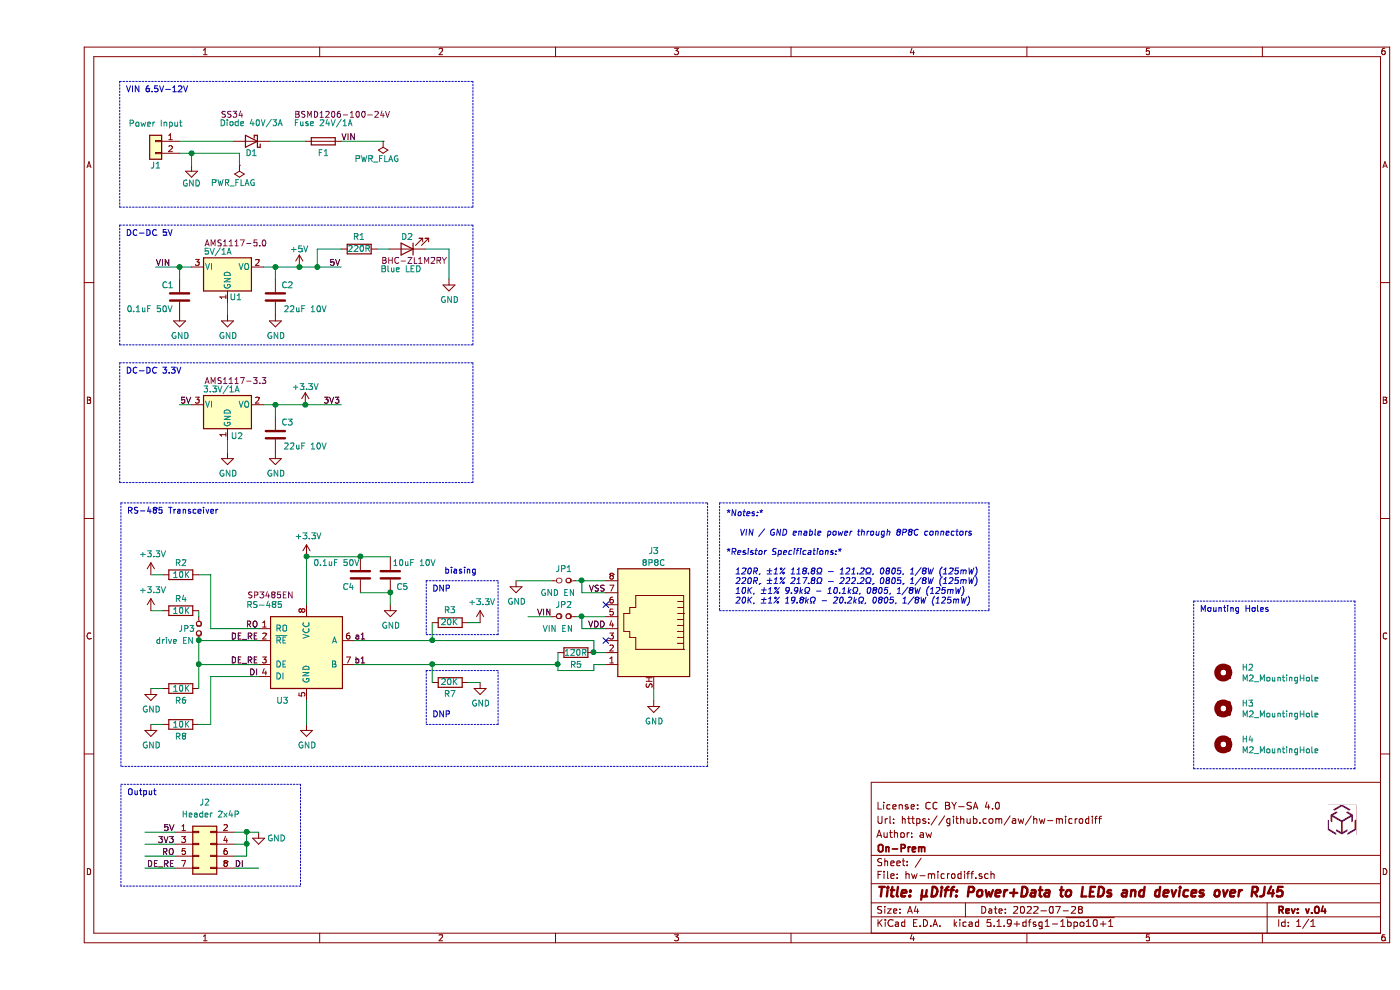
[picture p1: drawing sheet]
EESchema Schematic File Version 4
EELAYER 30 0
EELAYER END
$Descr A4 11693 8268
encoding utf-8
Sheet 1 1
Title "μDiff: Power+Data to LEDs and devices over RJ45"
Date "2022-07-28"
Rev "v.04"
Comp "On-Prem"
Comment1 "Author: aw"
Comment2 "Url: https://github.com/aw/hw-microdiff"
Comment3 "License: CC BY-SA 4.0"
Comment4 ""
$EndDescr
$Comp
L Device:C C3
U 1 1
P 1990 3630
F 0 "C3" H 1890 3530 50  0000 C CNN
F 1 "22uF 10V" H 1740 3730 50  0000 C CNN
F 2 "Capacitor_SMD:C_1206_3216Metric" H 2028 3480 50  0001 C CNN
F 3 "~" H 1990 3630 50  0001 C CNN
F 4 "C5672" V 1990 3630 50  0001 C CNN "LCSC"
F 5 "" H 1990 3630 50  0001 C CNN "LCSC Part #"
F 6 "C5672" H 1990 3630 50  0001 C CNN "LCSC Part"
	1    1990 3630
	-1   0    0    1   
$EndComp
$Comp
L power:GND #PWR09
U 1 1
P 1590 3780
F 0 "#PWR09" H 1590 3530 50  0001 C CNN
F 1 "GND" H 1595 3607 50  0000 C CNN
F 2 "" H 1590 3780 50  0001 C CNN
F 3 "" H 1590 3780 50  0001 C CNN
	1    1590 3780
	1    0    0    -1  
$EndComp
$Comp
L power:+3.3V #PWR07
U 1 1
P 2240 3380
F 0 "#PWR07" H 2240 3230 50  0001 C CNN
F 1 "+3.3V" H 2240 3530 50  0000 C CNN
F 2 "" H 2240 3380 50  0001 C CNN
F 3 "" H 2240 3380 50  0001 C CNN
	1    2240 3380
	1    0    0    -1  
$EndComp
$Comp
L power:GND #PWR05
U 1 1
P 1590 2630
F 0 "#PWR05" H 1590 2380 50  0001 C CNN
F 1 "GND" H 1595 2457 50  0000 C CNN
F 2 "" H 1590 2630 50  0001 C CNN
F 3 "" H 1590 2630 50  0001 C CNN
	1    1590 2630
	1    0    0    -1  
$EndComp
$Comp
L Device:Fuse F1
U 1 1
P 2390 1180
F 0 "F1" V 2290 1130 50  0000 L CNN
F 1 "Fuse 24V/1A" V 2540 930 50  0000 L CNN
F 2 "Fuse:Fuse_1206_3216Metric" H 2440 980 50  0001 L CNN
F 3 "~" H 2390 1180 50  0001 C CNN
F 4 "C910830" V 2390 1180 50  0001 C CNN "LCSC"
F 5 "C910830" H 2390 1180 50  0001 C CNN "LCSC Part"
F 6 "BSMD1206-100-24V" V 2610 1020 50  0000 C CNN "Part #"
	1    2390 1180
	0    -1   -1   0   
$EndComp
$Comp
L Device:C C1
U 1 1
P 1190 2480
F 0 "C1" H 1090 2580 50  0000 C CNN
F 1 "0.1uF 50V" H 940 2380 50  0000 C CNN
F 2 "Capacitor_SMD:C_0603_1608Metric" H 1228 2330 50  0001 C CNN
F 3 "~" H 1190 2480 50  0001 C CNN
F 4 "C14663" V 1190 2480 50  0001 C CNN "LCSC"
F 5 "" H 1190 2480 50  0001 C CNN "LCSC Part #"
F 6 "C14663" H 1190 2480 50  0001 C CNN "LCSC Part"
	1    1190 2480
	1    0    0    -1  
$EndComp
$Comp
L Device:D_Schottky D1
U 1 1
P 1790 1180
F 0 "D1" H 1790 1280 50  0000 C CNN
F 1 "Diode 40V/3A" H 1790 1030 50  0000 C CNN
F 2 "Diode_SMD:D_SMA" H 1790 1180 50  0001 C CNN
F 3 "~" H 1790 1180 50  0001 C CNN
F 4 "" H 1790 1180 50  0001 C CNN "LCSC Part #"
F 5 "C8678" H 1790 1180 50  0001 C CNN "LCSC Part"
F 6 "C8678" H 1790 1180 50  0001 C CNN "LCSC"
F 7 "SS34" H 1950 960 50  0000 C CNN "Part #"
	1    1790 1180
	-1   0    0    1   
$EndComp
$Comp
L Regulator_Linear:AMS1117-3.3 U2
U 1 1
P 1590 3380
F 0 "U2" H 1670 3120 50  0000 C CNN
F 1 "3.3V/1A" H 1540 3510 50  0000 C CNN
F 2 "Package_TO_SOT_SMD:SOT-223" H 1590 3580 50  0001 C CNN
F 3 "" H 1690 3130 50  0001 C CNN
F 4 "C6186" H 1590 3380 50  0001 C CNN "LCSC"
F 5 "" H 1590 3380 50  0001 C CNN "LCSC Part #"
F 6 "C6186" H 1590 3380 50  0001 C CNN "LCSC Part"
F 7 "AMS1117-3.3" H 1660 3580 50  0000 C CNN "Part #"
	1    1590 3380
	1    0    0    -1  
$EndComp
$Comp
L Device:C C2
U 1 1
P 1990 2480
F 0 "C2" H 2090 2580 50  0000 C CNN
F 1 "22uF 10V" H 2240 2380 50  0000 C CNN
F 2 "Capacitor_SMD:C_1206_3216Metric" H 2028 2330 50  0001 C CNN
F 3 "~" H 1990 2480 50  0001 C CNN
F 4 "C5672" V 1990 2480 50  0001 C CNN "LCSC"
F 5 "Yes" H 1990 2480 50  0001 C CNN "Extended"
F 6 "" H 1990 2480 50  0001 C CNN "LCSC Part #"
F 7 "C5672" H 1990 2480 50  0001 C CNN "LCSC Part"
	1    1990 2480
	1    0    0    -1  
$EndComp
$Comp
L Connector_Generic:Conn_01x02 J1
U 1 1
P 990 1180
F 0 "J1" H 990 980 50  0000 C CNN
F 1 "Power Input" H 990 1330 50  0000 C CNN
F 2 "Connector_PinHeader_2.54mm:PinHeader_1x02_P2.54mm_Vertical" H 990 1180 50  0001 C CNN
F 3 "~" H 990 1180 50  0001 C CNN
F 4 "Yes" H 990 1180 50  0001 C CNN "Extended"
F 5 "" H 990 1180 50  0001 C CNN "LCSC"
F 6 "" H 990 1180 50  0001 C CNN "LCSC Part #"
F 7 "" H 990 1180 50  0001 C CNN "LCSC Part"
	1    990  1180
	-1   0    0    -1  
$EndComp
Wire Wire Line
	2240 1180 1940 1180
Wire Wire Line
	1640 1180 1190 1180
$Comp
L power:+5V #PWR02
U 1 1
P 2190 2230
AR Path="/63EEBBB5" Ref="#PWR02"  Part="1" 
AR Path="/63E5EDEA/63EEBBB5" Ref="#PWR?"  Part="1" 
F 0 "#PWR02" H 2190 2080 50  0001 C CNN
F 1 "+5V" H 2190 2380 50  0000 C CNN
F 2 "" H 2190 2230 50  0001 C CNN
F 3 "" H 2190 2230 50  0001 C CNN
	1    2190 2230
	1    0    0    -1  
$EndComp
Wire Wire Line
	2340 2080 2340 2230
Connection ~ 2340 2230
$Comp
L power:GND #PWR04
U 1 1
P 1190 2630
F 0 "#PWR04" H 1190 2380 50  0001 C CNN
F 1 "GND" H 1195 2457 50  0000 C CNN
F 2 "" H 1190 2630 50  0001 C CNN
F 3 "" H 1190 2630 50  0001 C CNN
	1    1190 2630
	1    0    0    -1  
$EndComp
Wire Wire Line
	1890 2230 1990 2230
Wire Wire Line
	1990 2330 1990 2230
$Comp
L power:GND #PWR06
U 1 1
P 1990 2630
F 0 "#PWR06" H 1990 2380 50  0001 C CNN
F 1 "GND" H 1995 2457 50  0000 C CNN
F 2 "" H 1990 2630 50  0001 C CNN
F 3 "" H 1990 2630 50  0001 C CNN
	1    1990 2630
	1    0    0    -1  
$EndComp
$Comp
L Regulator_Linear:AMS1117-5.0 U1
U 1 1
P 1590 2230
F 0 "U1" H 1660 1980 50  0000 C CNN
F 1 "5V/1A" H 1510 2360 50  0000 C CNN
F 2 "Package_TO_SOT_SMD:SOT-223" H 1640 1980 50  0001 L CIN
F 3 "" H 1590 2230 50  0001 C CNN
F 4 "C6187" H 1590 2230 50  0001 C CNN "LCSC"
F 5 "C6187" H 1590 2230 50  0001 C CNN "LCSC Part"
F 6 "AMS1117-5.0" H 1660 2430 50  0000 C CNN "Part #"
	1    1590 2230
	1    0    0    -1  
$EndComp
Wire Wire Line
	1590 2630 1590 2530
Wire Wire Line
	1190 2330 1190 2230
Wire Wire Line
	1190 2230 1290 2230
Connection ~ 1990 2230
Wire Wire Line
	1990 2230 2190 2230
Wire Wire Line
	1990 3480 1990 3380
Wire Wire Line
	1990 3380 1890 3380
$Comp
L power:GND #PWR010
U 1 1
P 1990 3780
F 0 "#PWR010" H 1990 3530 50  0001 C CNN
F 1 "GND" H 1995 3607 50  0000 C CNN
F 2 "" H 1990 3780 50  0001 C CNN
F 3 "" H 1990 3780 50  0001 C CNN
	1    1990 3780
	1    0    0    -1  
$EndComp
Wire Wire Line
	1590 3780 1590 3680
Wire Wire Line
	1990 3380 2240 3380
Connection ~ 1990 3380
$Comp
L Mechanical:MountingHole H2
U 1 1
P 9910 5620
F 0 "H2" V 9864 5770 50  0000 L CNN
F 1 "M2_MountingHole" V 9955 5770 50  0000 L CNN
F 2 "MountingHole:MountingHole_2.2mm_M2_ISO14580_Pad" H 9910 5620 50  0001 C CNN
F 3 "~" H 9910 5620 50  0001 C CNN
F 4 "" H 9910 5620 50  0001 C CNN "LCSC Part"
	1    9910 5620
	0    1    1    0   
$EndComp
$Comp
L Mechanical:MountingHole H3
U 1 1
P 9910 5920
F 0 "H3" V 9864 6070 50  0000 L CNN
F 1 "M2_MountingHole" V 9955 6070 50  0000 L CNN
F 2 "MountingHole:MountingHole_2.2mm_M2_ISO14580_Pad" H 9910 5920 50  0001 C CNN
F 3 "~" H 9910 5920 50  0001 C CNN
F 4 "" H 9910 5920 50  0001 C CNN "LCSC Part"
	1    9910 5920
	0    1    1    0   
$EndComp
$Comp
L Mechanical:MountingHole H4
U 1 1
P 9910 6220
F 0 "H4" V 9864 6370 50  0000 L CNN
F 1 "M2_MountingHole" V 9955 6370 50  0000 L CNN
F 2 "MountingHole:MountingHole_2.2mm_M2_ISO14580_Pad" H 9910 6220 50  0001 C CNN
F 3 "~" H 9910 6220 50  0001 C CNN
F 4 "" H 9910 6220 50  0001 C CNN "LCSC Part"
	1    9910 6220
	0    1    1    0   
$EndComp
Wire Notes Line
	11010 6420 9660 6420
Text Label 4750 5250 2    50   ~ 0
VDD
$Comp
L power:GND #PWR08
U 1 1
P 1850 6950
F 0 "#PWR08" H 1850 6700 50  0001 C CNN
F 1 "GND" H 2000 6900 50  0000 C CNN
F 2 "" H 1850 6950 50  0001 C CNN
F 3 "" H 1850 6950 50  0001 C CNN
	1    1850 6950
	1    0    0    -1  
$EndComp
$Comp
L Connector_Generic:Conn_02x04_Odd_Even J2
U 1 1
P 1350 7050
F 0 "J2" H 1400 7400 50  0000 C CNN
F 1 "Header 2x4P" H 1450 7300 50  0000 C CNN
F 2 "Connector_PinSocket_2.54mm:PinSocket_2x04_P2.54mm_Vertical" H 1350 7050 50  0001 C CNN
F 3 "~" H 1350 7050 50  0001 C CNN
F 4 "Yes" H 1350 7050 50  0001 C CNN "Extended"
F 5 "" H 1350 7050 50  0001 C CNN "LCSC"
F 6 "" H 1350 7050 50  0001 C CNN "LCSC Part #"
F 7 "" H 1350 7050 50  0001 C CNN "LCSC Part"
	1    1350 7050
	1    0    0    -1  
$EndComp
Text Label 4750 4950 2    50   ~ 0
VSS
Text Notes 9710 5120 0    50   ~ 0
Mounting Holes
Wire Notes Line
	11010 5020 11010 6420
Wire Notes Line
	9660 5020 11010 5020
Wire Notes Line
	9660 6420 9660 5020
$Comp
L power:GND #PWR01
U 1 1
P 1290 1380
F 0 "#PWR01" H 1290 1130 50  0001 C CNN
F 1 "GND" H 1290 1230 50  0000 C CNN
F 2 "" H 1290 1380 50  0001 C CNN
F 3 "" H 1290 1380 50  0001 C CNN
	1    1290 1380
	1    0    0    -1  
$EndComp
$Comp
L power:PWR_FLAG #FLG02
U 1 1
P 1690 1380
F 0 "#FLG02" H 1690 1455 50  0001 C CNN
F 1 "PWR_FLAG" H 1740 1530 50  0000 C CNN
F 2 "" H 1690 1380 50  0001 C CNN
F 3 "~" H 1690 1380 50  0001 C CNN
	1    1690 1380
	-1   0    0    1   
$EndComp
Text Label 2540 1180 0    50   ~ 0
VIN
Text Label 990  2230 0    50   ~ 0
VIN
Wire Wire Line
	1190 2230 990  2230
Connection ~ 1190 2230
Wire Wire Line
	2340 2230 2540 2230
Text Label 1290 3380 2    50   ~ 0
5V
Wire Wire Line
	1290 3380 1190 3380
Text Label 2390 3380 0    50   ~ 0
3V3
Connection ~ 2190 2230
Wire Wire Line
	2190 2230 2340 2230
Connection ~ 2240 3380
Wire Wire Line
	2240 3380 2540 3380
$Comp
L power:PWR_FLAG #FLG01
U 1 1
P 2890 1180
F 0 "#FLG01" H 2890 1255 50  0001 C CNN
F 1 "PWR_FLAG" H 2940 1330 50  0000 C CNN
F 2 "" H 2890 1180 50  0001 C CNN
F 3 "~" H 2890 1180 50  0001 C CNN
	1    2890 1180
	-1   0    0    1   
$EndComp
Wire Wire Line
	2540 1180 2890 1180
Text Notes 740  780  0    50   ~ 0
VIN 6.5V-12V
Wire Notes Line
	690  680  690  1730
Wire Notes Line
	3640 1730 3640 680 
Wire Notes Line
	3640 1880 3640 2880
Wire Notes Line
	690  2880 690  1880
Text Label 2440 2230 0    50   ~ 0
5V
$Comp
L Device:R R1
U 1 1
P 2690 2080
AR Path="/63EEBBA8" Ref="R1"  Part="1" 
AR Path="/63E5EDEA/63EEBBA8" Ref="R?"  Part="1" 
F 0 "R1" V 2790 2030 50  0000 L CNN
F 1 "220R" V 2690 1980 50  0000 L CNN
F 2 "Resistor_SMD:R_0805_2012Metric" V 2620 2080 50  0001 C CNN
F 3 "~" H 2690 2080 50  0001 C CNN
F 4 "C17557" V 2690 2080 50  0001 C CNN "LCSC"
F 5 "" H 2690 2080 50  0001 C CNN "LCSC Part #"
F 6 "C17557" H 2690 2080 50  0001 C CNN "LCSC Part"
	1    2690 2080
	0    -1   -1   0   
$EndComp
$Comp
L Device:LED D2
U 1 1
P 3090 2080
F 0 "D2" H 3090 1980 50  0000 C CNN
F 1 "Blue LED" H 3140 2250 50  0000 C CNN
F 2 "LED_SMD:LED_0603_1608Metric" H 3090 2080 50  0001 C CNN
F 3 "~" H 3090 2080 50  0001 C CNN
F 4 "C72041" H 3090 2080 50  0001 C CNN "LCSC Part"
F 5 "C72041" H 3090 2080 50  0001 C CNN "LCSC"
F 6 "BHC-ZL1M2RY" H 3030 2180 50  0000 C CNN "Part #"
	1    3090 2080
	-1   0    0    1   
$EndComp
Wire Wire Line
	2940 2080 2840 2080
Wire Wire Line
	2540 2080 2340 2080
Wire Notes Line
	690  1730 3640 1730
Wire Notes Line
	690  1880 3640 1880
Wire Notes Line
	690  2880 3640 2880
Wire Notes Line
	690  680  3640 680 
Wire Notes Line
	690  4030 690  3030
Wire Notes Line
	690  4030 3640 4030
Wire Notes Line
	3640 3030 3640 4030
Wire Notes Line
	690  3030 3640 3030
Text Notes 740  3130 0    50   ~ 0
DC-DC 3.3V
Text Notes 740  1980 0    50   ~ 0
DC-DC 5V
Wire Wire Line
	1190 1280 1290 1280
Wire Wire Line
	1290 1380 1290 1280
Connection ~ 1290 1280
Wire Wire Line
	1690 1380 1690 1280
Text Label 1150 7050 2    50   ~ 0
3V3
Text Label 1150 6950 2    50   ~ 0
5V
$Comp
L power:GND #PWR03
U 1 1
P 3440 2330
F 0 "#PWR03" H 3440 2080 50  0001 C CNN
F 1 "GND" H 3445 2157 50  0000 C CNN
F 2 "" H 3440 2330 50  0001 C CNN
F 3 "" H 3440 2330 50  0001 C CNN
	1    3440 2330
	1    0    0    -1  
$EndComp
Wire Wire Line
	3440 2330 3440 2080
Wire Wire Line
	3440 2080 3240 2080
Wire Wire Line
	1290 1280 1690 1280
$Comp
L Device:R R8
U 1 1
P 1200 6050
AR Path="/62ED748A" Ref="R8"  Part="1" 
AR Path="/63E575AB/62ED748A" Ref="R?"  Part="1" 
F 0 "R8" V 1300 6000 50  0000 L CNN
F 1 "10K" V 1200 5980 50  0000 L CNN
F 2 "Resistor_SMD:R_0805_2012Metric" V 1130 6050 50  0001 C CNN
F 3 "~" H 1200 6050 50  0001 C CNN
F 4 "" H 1200 6050 50  0001 C CNN "LCSC"
F 5 "" H 1200 6050 50  0001 C CNN "LCSC Part #"
F 6 "C17414" H 1200 6050 50  0001 C CNN "LCSC Part"
	1    1200 6050
	0    1    1    0   
$EndComp
Text Notes 750  4300 0    50   ~ 0
RS-485 Transceiver
NoConn ~ 4750 5350
NoConn ~ 4750 5050
$Comp
L Device:C C5
U 1 1
P 2950 4800
AR Path="/64121AF8" Ref="C5"  Part="1" 
AR Path="/63E575AB/64121AF8" Ref="C?"  Part="1" 
F 0 "C5" H 3050 4700 50  0000 C CNN
F 1 "10uF 10V" H 3150 4900 50  0000 C CNN
F 2 "Capacitor_SMD:C_0603_1608Metric" H 2988 4650 50  0001 C CNN
F 3 "~" H 2950 4800 50  0001 C CNN
F 4 "C19702" H 2950 4800 50  0001 C CNN "LCSC"
F 5 "" H 2950 4800 50  0001 C CNN "LCSC Part #"
F 6 "C19702" H 2950 4800 50  0001 C CNN "LCSC Part"
	1    2950 4800
	1    0    0    -1  
$EndComp
$Comp
L power:+3.3V #PWR011
U 1 1
P 2250 4650
AR Path="/64121B10" Ref="#PWR011"  Part="1" 
AR Path="/63E575AB/64121B10" Ref="#PWR?"  Part="1" 
F 0 "#PWR011" H 2250 4500 50  0001 C CNN
F 1 "+3.3V" H 2265 4823 50  0000 C CNN
F 2 "" H 2250 4650 50  0001 C CNN
F 3 "" H 2250 4650 50  0001 C CNN
	1    2250 4650
	1    0    0    -1  
$EndComp
Wire Wire Line
	2700 4650 2950 4650
Wire Wire Line
	2950 4950 2700 4950
$Comp
L Device:C C4
U 1 1
P 2700 4800
AR Path="/62F13D92" Ref="C4"  Part="1" 
AR Path="/63E575AB/62F13D92" Ref="C?"  Part="1" 
F 0 "C4" H 2600 4700 50  0000 C CNN
F 1 "0.1uF 50V" H 2500 4900 50  0000 C CNN
F 2 "Capacitor_SMD:C_0603_1608Metric" H 2738 4650 50  0001 C CNN
F 3 "~" H 2700 4800 50  0001 C CNN
F 4 "C14663" H 2700 4800 50  0001 C CNN "LCSC"
F 5 "" H 2700 4800 50  0001 C CNN "LCSC Part #"
F 6 "C14663" H 2700 4800 50  0001 C CNN "LCSC Part"
	1    2700 4800
	1    0    0    -1  
$EndComp
$Comp
L Device:R R3
U 1 1
P 3450 5200
AR Path="/62F13D94" Ref="R3"  Part="1" 
AR Path="/63E575AB/62F13D94" Ref="R?"  Part="1" 
F 0 "R3" V 3550 5150 50  0000 L CNN
F 1 "20K" V 3450 5130 50  0000 L CNN
F 2 "Resistor_SMD:R_0805_2012Metric_Pad1.20x1.40mm_HandSolder" V 3380 5200 50  0001 C CNN
F 3 "~" H 3450 5200 50  0001 C CNN
F 4 "" H 3450 5200 50  0001 C CNN "LCSC"
F 5 "" H 3450 5200 50  0001 C CNN "LCSC Part #"
F 6 "" H 3450 5200 50  0001 C CNN "LCSC Part"
	1    3450 5200
	0    -1   -1   0   
$EndComp
Wire Wire Line
	2250 5850 2250 6050
Wire Wire Line
	2700 4650 2250 4650
Wire Wire Line
	2250 4650 2250 5050
Connection ~ 2700 4650
Connection ~ 2250 4650
Wire Wire Line
	2950 4950 2950 5050
Connection ~ 2950 4950
$Comp
L power:GND #PWR014
U 1 1
P 2950 5050
AR Path="/62F13D97" Ref="#PWR014"  Part="1" 
AR Path="/63E575AB/62F13D97" Ref="#PWR?"  Part="1" 
F 0 "#PWR014" H 2950 4800 50  0001 C CNN
F 1 "GND" H 2955 4877 50  0000 C CNN
F 2 "" H 2950 5050 50  0001 C CNN
F 3 "" H 2950 5050 50  0001 C CNN
	1    2950 5050
	1    0    0    -1  
$EndComp
Wire Wire Line
	4650 5350 4650 5450
Wire Wire Line
	4750 5450 4650 5450
Wire Wire Line
	4350 5450 4350 5550
Wire Wire Line
	4650 5550 4750 5550
Wire Wire Line
	4650 5600 4650 5550
Connection ~ 4350 5550
Wire Wire Line
	4350 5550 4350 5600
Text Label 2650 5350 0    50   ~ 0
a1
Text Label 2650 5550 0    50   ~ 0
b1
Wire Wire Line
	3300 5200 3300 5350
$Comp
L power:+3.3V #PWR015
U 1 1
P 3700 5200
AR Path="/62F13D99" Ref="#PWR015"  Part="1" 
AR Path="/63E575AB/62F13D99" Ref="#PWR?"  Part="1" 
F 0 "#PWR015" H 3700 5050 50  0001 C CNN
F 1 "+3.3V" H 3715 5373 50  0000 C CNN
F 2 "" H 3700 5200 50  0001 C CNN
F 3 "" H 3700 5200 50  0001 C CNN
	1    3700 5200
	1    0    0    -1  
$EndComp
Wire Wire Line
	3700 5200 3600 5200
Wire Notes Line
	3250 5300 3850 5300
Text Notes 3300 4950 0    50   ~ 0
DNP
Wire Notes Line
	3250 4850 3250 5300
Wire Notes Line
	3850 4850 3250 4850
Wire Notes Line
	3850 5300 3850 4850
$Comp
L power:GND #PWR019
U 1 1
P 5150 5850
AR Path="/62F13D9A" Ref="#PWR019"  Part="1" 
AR Path="/63E575AB/62F13D9A" Ref="#PWR?"  Part="1" 
F 0 "#PWR019" H 5150 5600 50  0001 C CNN
F 1 "GND" H 5155 5677 50  0000 C CNN
F 2 "" H 5150 5850 50  0001 C CNN
F 3 "" H 5150 5850 50  0001 C CNN
	1    5150 5850
	1    0    0    -1  
$EndComp
Wire Wire Line
	5150 5750 5150 5850
Connection ~ 4650 5450
Wire Wire Line
	4350 5600 4650 5600
Wire Notes Line
	5600 6400 700  6400
Wire Notes Line
	700  4200 5600 4200
$Comp
L Connector:8P8C_Shielded J3
U 1 1
P 5150 5250
AR Path="/62F13D8D" Ref="J3"  Part="1" 
AR Path="/63E575AB/62F13D8D" Ref="J?"  Part="1" 
F 0 "J3" H 5150 5900 50  0000 C CNN
F 1 "8P8C" H 5150 5800 50  0000 C CNN
F 2 "Connector_RJ:RJ45_Hanrun_HR911105A" V 5150 5275 50  0001 C CNN
F 3 "~" V 5150 5275 50  0001 C CNN
F 4 "NA" H 5150 5250 50  0001 C CNN "LCSC"
F 5 "Yes" H 5150 5250 50  0001 C CNN "Extended"
F 6 "" H 5150 5250 50  0001 C CNN "LCSC Part #"
F 7 "" H 5150 5250 50  0001 C CNN "LCSC Part"
	1    5150 5250
	-1   0    0    -1  
$EndComp
Text Notes 3400 4800 0    50   ~ 0
biasing
Wire Notes Line
	700  4200 700  6400
Wire Notes Line
	5600 6400 5600 4200
Text Notes 5750 5050 0    50   Italic 0
*Notes:*\n\n   VIN / GND enable power through 8P8C connectors\n\n*Resistor Specifications:*\n\n  120R, ±1% 118.8Ω - 121.2Ω, 0805, 1/8W (125mW)\n  220R, ±1% 217.8Ω - 222.2Ω, 0805, 1/8W (125mW)\n  10K, ±1% 9.9kΩ - 10.1kΩ, 0805, 1/8W (125mW)\n  20K, ±1% 19.8kΩ - 20.2kΩ, 0805, 1/8W (125mW)
Wire Notes Line
	5700 4200 7950 4200
Wire Notes Line
	5700 5100 7950 5100
$Comp
L Interface_UART:SP3485EN U3
U 1 1
P 2250 5450
AR Path="/62F13D8E" Ref="U3"  Part="1" 
AR Path="/63E575AB/62F13D8E" Ref="U?"  Part="1" 
F 0 "U3" H 2050 5050 50  0000 C CNN
F 1 "RS-485" H 1900 5850 50  0000 C CNN
F 2 "Package_SO:SOIC-8_3.9x4.9mm_P1.27mm" H 3350 5690 60  0001 C CNN
F 3 "" H 2250 5450 60  0000 C CNN
F 4 "" H 2250 5450 50  0001 C CNN "Part"
F 5 "C8963" H 2250 5450 50  0001 C CNN "LCSC"
F 6 "Yes" H 2250 5450 50  0001 C CNN "Extended"
F 7 "" H 2250 5450 50  0001 C CNN "LCSC Part #"
F 8 "C8963" H 2250 5450 50  0001 C CNN "LCSC Part"
F 9 "SP3485EN" H 1950 5930 50  0000 C CNN "Part #"
	1    2250 5450
	1    0    0    -1  
$EndComp
$Comp
L power:+3.3V #PWR012
U 1 1
P 950 4800
AR Path="/6443ED42" Ref="#PWR012"  Part="1" 
AR Path="/63E575AB/6443ED42" Ref="#PWR?"  Part="1" 
F 0 "#PWR012" H 950 4650 50  0001 C CNN
F 1 "+3.3V" H 965 4973 50  0000 C CNN
F 2 "" H 950 4800 50  0001 C CNN
F 3 "" H 950 4800 50  0001 C CNN
	1    950  4800
	1    0    0    -1  
$EndComp
$Comp
L Device:R R2
U 1 1
P 1200 4800
AR Path="/62F13D96" Ref="R2"  Part="1" 
AR Path="/63E575AB/62F13D96" Ref="R?"  Part="1" 
F 0 "R2" V 1100 4750 50  0000 L CNN
F 1 "10K" V 1200 4730 50  0000 L CNN
F 2 "Resistor_SMD:R_0805_2012Metric" V 1130 4800 50  0001 C CNN
F 3 "~" H 1200 4800 50  0001 C CNN
F 4 "" H 1200 4800 50  0001 C CNN "LCSC"
F 5 "" H 1200 4800 50  0001 C CNN "LCSC Part #"
F 6 "C17414" H 1200 4800 50  0001 C CNN "LCSC Part"
	1    1200 4800
	0    1    1    0   
$EndComp
$Comp
L power:GND #PWR020
U 1 1
P 2250 6050
AR Path="/62F13D8F" Ref="#PWR020"  Part="1" 
AR Path="/63E575AB/62F13D8F" Ref="#PWR?"  Part="1" 
F 0 "#PWR020" H 2250 5800 50  0001 C CNN
F 1 "GND" H 2255 5877 50  0000 C CNN
F 2 "" H 2250 6050 50  0001 C CNN
F 3 "" H 2250 6050 50  0001 C CNN
	1    2250 6050
	1    0    0    -1  
$EndComp
$Comp
L power:GND #PWR021
U 1 1
P 950 6050
AR Path="/62FAABD8" Ref="#PWR021"  Part="1" 
AR Path="/63E575AB/62FAABD8" Ref="#PWR?"  Part="1" 
F 0 "#PWR021" H 950 5800 50  0001 C CNN
F 1 "GND" H 955 5877 50  0000 C CNN
F 2 "" H 950 6050 50  0001 C CNN
F 3 "" H 950 6050 50  0001 C CNN
	1    950  6050
	1    0    0    -1  
$EndComp
Wire Wire Line
	4550 5150 4750 5150
Wire Wire Line
	4550 4850 4750 4850
Wire Wire Line
	4550 4950 4550 4850
Wire Wire Line
	4550 4950 4750 4950
Wire Wire Line
	4500 4850 4550 4850
Connection ~ 4550 4850
Wire Wire Line
	4550 5250 4550 5150
Wire Wire Line
	4550 5250 4750 5250
Wire Wire Line
	4550 5150 4500 5150
Connection ~ 4550 5150
Text Label 4300 5150 2    50   ~ 0
VIN
$Comp
L power:GND #PWR013
U 1 1
P 4000 4850
AR Path="/630D13CA" Ref="#PWR013"  Part="1" 
AR Path="/63E575AB/630D13CA" Ref="#PWR?"  Part="1" 
F 0 "#PWR013" H 4000 4600 50  0001 C CNN
F 1 "GND" H 4005 4677 50  0000 C CNN
F 2 "" H 4000 4850 50  0001 C CNN
F 3 "" H 4000 4850 50  0001 C CNN
	1    4000 4850
	1    0    0    -1  
$EndComp
Wire Wire Line
	4000 4850 4300 4850
Wire Wire Line
	950  4800 1050 4800
Wire Wire Line
	950  6050 1050 6050
Wire Wire Line
	4100 5150 4300 5150
$Comp
L power:GND #PWR017
U 1 1
P 950 5750
AR Path="/63133B07" Ref="#PWR017"  Part="1" 
AR Path="/63E575AB/63133B07" Ref="#PWR?"  Part="1" 
F 0 "#PWR017" H 950 5500 50  0001 C CNN
F 1 "GND" H 955 5577 50  0000 C CNN
F 2 "" H 950 5750 50  0001 C CNN
F 3 "" H 950 5750 50  0001 C CNN
	1    950  5750
	1    0    0    -1  
$EndComp
Wire Wire Line
	950  5750 1050 5750
$Comp
L power:+3.3V #PWR016
U 1 1
P 950 5100
AR Path="/6312EAFD" Ref="#PWR016"  Part="1" 
AR Path="/63E575AB/6312EAFD" Ref="#PWR?"  Part="1" 
F 0 "#PWR016" H 950 4950 50  0001 C CNN
F 1 "+3.3V" H 965 5273 50  0000 C CNN
F 2 "" H 950 5100 50  0001 C CNN
F 3 "" H 950 5100 50  0001 C CNN
	1    950  5100
	1    0    0    -1  
$EndComp
Wire Wire Line
	950  5100 1050 5100
$Comp
L Device:R R4
U 1 1
P 1200 5100
AR Path="/6311FF2C" Ref="R4"  Part="1" 
AR Path="/63E575AB/6311FF2C" Ref="R?"  Part="1" 
F 0 "R4" V 1100 5050 50  0000 L CNN
F 1 "10K" V 1200 5030 50  0000 L CNN
F 2 "Resistor_SMD:R_0805_2012Metric" V 1130 5100 50  0001 C CNN
F 3 "~" H 1200 5100 50  0001 C CNN
F 4 "" H 1200 5100 50  0001 C CNN "LCSC"
F 5 "" H 1200 5100 50  0001 C CNN "LCSC Part #"
F 6 "C17414" H 1200 5100 50  0001 C CNN "LCSC Part"
	1    1200 5100
	0    1    1    0   
$EndComp
$Comp
L Device:Jumper_NO_Small JP3
U 1 1
P 1350 5250
F 0 "JP3" V 1350 5150 50  0000 C CNN
F 1 "drive EN" V 1450 5050 50  0000 C CNN
F 2 "Button_Switch_THT:SW_DIP_SPSTx01_Slide_9.78x4.72mm_W7.62mm_P2.54mm" H 1350 5250 50  0001 C CNN
F 3 "~" H 1350 5250 50  0001 C CNN
F 4 "" H 1350 5250 50  0001 C CNN "LCSC Part"
	1    1350 5250
	0    1    1    0   
$EndComp
Wire Wire Line
	1350 5350 1350 5550
Connection ~ 1350 5550
Wire Wire Line
	1450 5250 1450 4800
Wire Wire Line
	1450 4800 1350 4800
Wire Wire Line
	1350 5100 1350 5150
$Comp
L Device:R R6
U 1 1
P 1200 5750
AR Path="/63117899" Ref="R6"  Part="1" 
AR Path="/63E575AB/63117899" Ref="R?"  Part="1" 
F 0 "R6" V 1300 5700 50  0000 L CNN
F 1 "10K" V 1200 5680 50  0000 L CNN
F 2 "Resistor_SMD:R_0805_2012Metric" V 1130 5750 50  0001 C CNN
F 3 "~" H 1200 5750 50  0001 C CNN
F 4 "" H 1200 5750 50  0001 C CNN "LCSC"
F 5 "" H 1200 5750 50  0001 C CNN "LCSC Part #"
F 6 "C17414" H 1200 5750 50  0001 C CNN "LCSC Part"
	1    1200 5750
	0    1    1    0   
$EndComp
$Comp
L Device:Jumper_NO_Small JP1
U 1 1
P 4400 4850
F 0 "JP1" H 4400 4950 50  0000 C CNN
F 1 "GND EN" H 4350 4750 50  0000 C CNN
F 2 "Connector_PinHeader_2.54mm:PinHeader_1x02_P2.54mm_Vertical" H 4400 4850 50  0001 C CNN
F 3 "~" H 4400 4850 50  0001 C CNN
F 4 "" H 4400 4850 50  0001 C CNN "LCSC Part"
	1    4400 4850
	1    0    0    -1  
$EndComp
$Comp
L Device:Jumper_NO_Small JP2
U 1 1
P 4400 5150
F 0 "JP2" H 4400 5250 50  0000 C CNN
F 1 "VIN EN" H 4350 5050 50  0000 C CNN
F 2 "Connector_PinHeader_2.54mm:PinHeader_1x02_P2.54mm_Vertical" H 4400 5150 50  0001 C CNN
F 3 "~" H 4400 5150 50  0001 C CNN
F 4 "" H 4400 5150 50  0001 C CNN "LCSC Part"
	1    4400 5150
	1    0    0    -1  
$EndComp
Connection ~ 3300 5350
Wire Wire Line
	3300 5350 4650 5350
Wire Wire Line
	2650 5350 3300 5350
Wire Notes Line
	3250 6050 3850 6050
Wire Notes Line
	3850 6050 3850 5600
Wire Notes Line
	3850 5600 3250 5600
Wire Notes Line
	3250 5600 3250 6050
Text Notes 3300 6000 0    50   ~ 0
DNP
Wire Wire Line
	3700 5700 3600 5700
$Comp
L power:GND #PWR018
U 1 1
P 3700 5700
AR Path="/62F13D98" Ref="#PWR018"  Part="1" 
AR Path="/63E575AB/62F13D98" Ref="#PWR?"  Part="1" 
F 0 "#PWR018" H 3700 5450 50  0001 C CNN
F 1 "GND" H 3705 5527 50  0000 C CNN
F 2 "" H 3700 5700 50  0001 C CNN
F 3 "" H 3700 5700 50  0001 C CNN
	1    3700 5700
	1    0    0    -1  
$EndComp
Wire Wire Line
	3300 5700 3300 5550
$Comp
L Device:R R7
U 1 1
P 3450 5700
AR Path="/62F13D95" Ref="R7"  Part="1" 
AR Path="/63E575AB/62F13D95" Ref="R?"  Part="1" 
F 0 "R7" V 3350 5650 50  0000 L CNN
F 1 "20K" V 3450 5630 50  0000 L CNN
F 2 "Resistor_SMD:R_0805_2012Metric_Pad1.20x1.40mm_HandSolder" V 3380 5700 50  0001 C CNN
F 3 "~" H 3450 5700 50  0001 C CNN
F 4 "" H 3450 5700 50  0001 C CNN "LCSC"
F 5 "" H 3450 5700 50  0001 C CNN "LCSC Part #"
F 6 "" H 3450 5700 50  0001 C CNN "LCSC Part"
	1    3450 5700
	0    -1   -1   0   
$EndComp
Connection ~ 3300 5550
Wire Wire Line
	3300 5550 4350 5550
Wire Wire Line
	2650 5550 3300 5550
Wire Wire Line
	1450 5250 1850 5250
Text Label 1850 5250 2    50   ~ 0
RO
Text Label 1850 5350 2    50   ~ 0
DE_RE
Wire Wire Line
	1350 5550 1850 5550
Text Label 1850 5550 2    50   ~ 0
DE_RE
Wire Wire Line
	1450 5650 1850 5650
Text Label 1850 5650 2    50   ~ 0
DI
Text Label 1150 7150 2    50   ~ 0
RO
Wire Wire Line
	1650 6950 1750 6950
Wire Wire Line
	1650 7150 1750 7150
Wire Wire Line
	1750 7150 1750 7050
Connection ~ 1750 6950
Wire Wire Line
	1750 6950 1850 6950
Wire Wire Line
	1650 7050 1750 7050
Connection ~ 1750 7050
Wire Wire Line
	1750 7050 1750 6950
Text Label 1150 7250 2    50   ~ 0
DE_RE
Text Label 1650 7250 0    50   ~ 0
DI
Wire Wire Line
	1150 7050 900  7050
Wire Wire Line
	900  6950 1150 6950
Wire Wire Line
	1150 7150 900  7150
Wire Wire Line
	1150 7250 900  7250
Wire Wire Line
	1650 7250 1850 7250
Wire Wire Line
	1850 5350 1350 5350
Connection ~ 1350 5350
Wire Wire Line
	1350 5550 1350 5750
Wire Wire Line
	1350 6050 1450 6050
Wire Wire Line
	1450 6050 1450 5650
$Comp
L Device:R R5
U 1 1
P 4500 5450
AR Path="/64121B39" Ref="R5"  Part="1" 
AR Path="/63E575AB/64121B39" Ref="R?"  Part="1" 
F 0 "R5" V 4600 5400 50  0000 L CNN
F 1 "120R" V 4500 5350 50  0000 L CNN
F 2 "Resistor_THT:R_Axial_DIN0207_L6.3mm_D2.5mm_P10.16mm_Horizontal" V 4430 5450 50  0001 C CNN
F 3 "~" H 4500 5450 50  0001 C CNN
F 4 "C17437" H 4500 5450 50  0001 C CNN "LCSC"
F 5 "" H 4500 5450 50  0001 C CNN "LCSC Part #"
F 6 "" H 4500 5450 50  0001 C CNN "LCSC Part"
	1    4500 5450
	0    1    1    0   
$EndComp
Text Notes 750  6650 0    50   ~ 0
Output
Wire Notes Line
	700  6550 2200 6550
Wire Notes Line
	2200 6550 2200 7400
Wire Notes Line
	2200 7400 700  7400
Wire Notes Line
	700  7400 700  6550
Wire Notes Line
	7950 4200 7950 5100
Wire Notes Line
	5700 4200 5700 5100
$EndSCHEMATC
